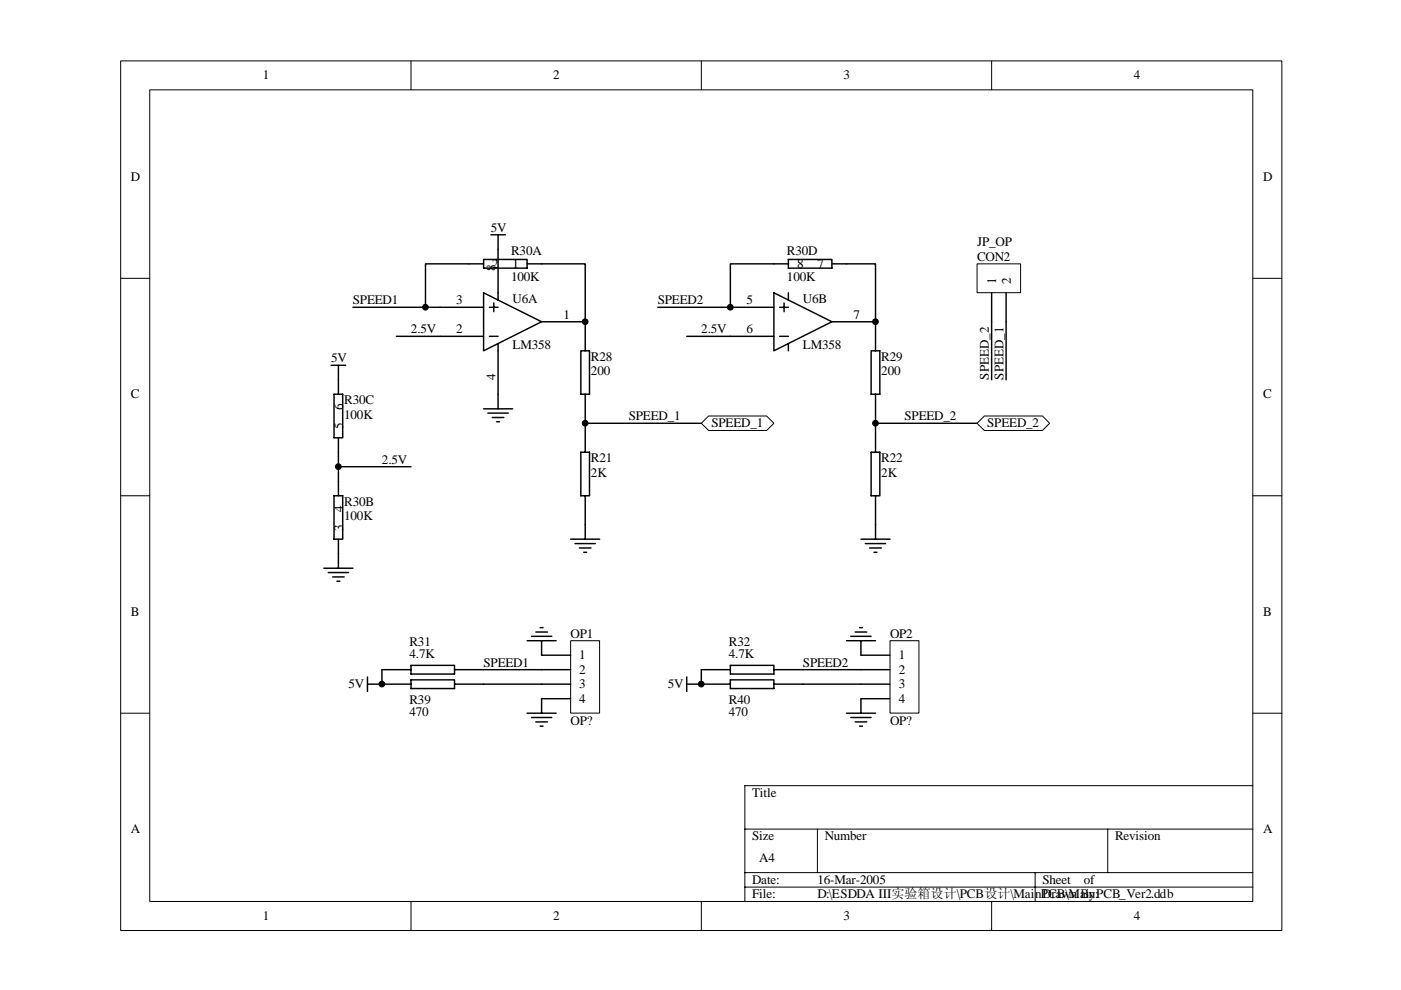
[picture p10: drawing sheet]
<svg xmlns="http://www.w3.org/2000/svg" width="297mm" height="210mm" viewBox="0 0 297 210" stroke-linecap="round" stroke-linejoin="round" font-family="sans-serif">
<g fill="none" stroke="#000" stroke-width=".21">
<path d="M25.6 12.9h246.2v184.4h-246.2zM31.7 19h233.9v172.1h-233.9zM87.1 12.9v6.1M148.7 12.9v6.1M210.2 12.9v6.1M25.6 59h6.1M265.6 59h6.2M25.6 105.1h6.1M265.6 105.1h6.2M25.6 151.2h6.1M265.6 151.2h6.2M157.9 175.8h107.7"/>
<path d="M173.3 175.8v9.2M234.9 175.8v9.2M265.6 166.6h-107.7v24.6M87.1 191.2v6.1M148.7 191.2v6.1M157.9 185h107.7M157.9 188.1h107.7M210.2 191.2v6.1M219.5 185v6.2"/>
</g>
<g fill="none" stroke="#000" stroke-width=".31">
<path d="M111.8 135.8h6.1M112.7 134.9h4.3M113.6 134h2.5M114.5 133.1h.6M114.8 135.8v3.1M77.9 143.5v3.1M77.9 145.1h9.2M81 142h6.1M87.1 141.1h9.3v1.8h-9.3zM87.1 144.1h9.3v1.9h-9.3zM96.4 145.1h6.1M96.4 142h6.1"/>
<path d="M111.8 151.2h6.1M112.7 152.1h4.3M113.6 153.1h2.5M114.5 154h.6M114.8 148.1v3.1"/>
</g>
<path d="M207.2 56h9.2v6.1h-9.2z" fill="#fff"/>
<path d="M207.2 55.9h9.2v6.2h-9.2z" fill="none" stroke="#000" stroke-width=".21"/>
<g fill="none" stroke="#000" stroke-width=".31">
<path d="M104.1 49.8h3M105.6 49.8v13.8M74.8 65.2h27.7M93.3 71.3h9.2M102.5 62.1l12.3 6.1-12.3 6.2zM103.8 65.2h1.8M103.8 71.3h1.8M104.7 64.2v1.9M105.6 72.8v13.9M114.8 68.2h9.3M139.5 65.2h24.6M154.9 71.3h9.2"/>
<path d="M164.1 62.1l12.3 6.1-12.3 6.2zM165.3 65.2h1.8M165.3 71.3h1.8M166.2 64.2v1.9M167.1 62.1v1.5M167.1 72.8v1.6M176.4 68.2h9.2M210.2 62.1v18.4M213.3 62.1v6.1M102.5 86.7h6.2M103.4 87.6h4.4M104.4 88.5h2.4"/>
<path d="M105.3 89.4h.6"/>
</g>
<g fill="#fff" stroke="#000" stroke-width=".21">
<path d="M148.7 89.7l1.5-1.5h12.3l1.6 1.5-1.6 1.6h-12.3z" fill-rule="evenodd"/>
<path d="M207.2 89.7l1.5-1.5h12.3l1.5 1.5-1.5 1.6h-12.3z" fill-rule="evenodd"/>
</g>
<g fill="none" stroke="#000" stroke-width=".31">
<path d="M102.5 55h9.3v1.9h-9.3zM102.5 55.9h-12.3v9.3M111.8 55.9h3M167.1 55h9.3v1.9h-9.3zM167.1 55.9h-12.2v9.3M176.4 55.9h9.2v18.5M70.2 77.4h3.1M71.8 77.4v6.2M84 71.3h9.3M123.1 74.4h1.9v9.2h-1.9zM124.1 68.2v6.2M145.6 71.3h9.3"/>
<path d="M184.7 74.4h1.8v9.2h-1.8zM213.3 68.2v12.3M70.8 83.6h1.9v9.2h-1.9zM71.8 92.8v12.3M71.8 99h15.3M123.1 95.9h1.9v9.2h-1.9zM124.1 83.6v12.3M124.1 89.7h24.6M184.7 95.9h1.8v9.2h-1.8zM185.6 83.6v12.3M185.6 89.7h21.6M70.8 105.1h1.9v9.2h-1.9z"/>
<path d="M71.8 114.3v6.2M121 114.3h6.1M121.9 115.3h4.3M122.8 116.2h2.5M123.8 117.1h.6M124.1 105.1v9.2M182.5 114.3h6.2M183.5 115.3h4.3M184.4 116.2h2.5M185.3 117.1h.6M185.6 105.1v9.2M68.7 120.5h6.1"/>
<path d="M69.6 121.4h4.3M70.5 122.3h2.5M71.4 123.2h.6"/>
</g>
<path d="M121 135.9h6.1v15.3h-6.1z" fill="#fff"/>
<path d="M121 135.8h6.1v15.4h-6.1z" fill="none" stroke="#000" stroke-width=".21"/>
<g fill="none" stroke="#000" stroke-width=".31">
<path d="M114.8 138.9h6.2M179.5 135.8h6.1M180.4 134.9h4.3M181.3 134h2.5M182.2 133.1h.7M182.5 135.8v3.1M81 142v3.1M102.5 142h18.5M102.5 145.1h18.5M114.8 148.1h6.2M145.6 145.1h9.3M145.6 143.5v3.1"/>
<path d="M148.7 142h6.2M154.9 141.1h9.2v1.8h-9.2zM154.9 144.1h9.2v1.9h-9.2zM164.1 142h6.1M164.1 145.1h6.1M179.5 151.2h6.1M180.4 152.1h4.3M181.3 153.1h2.5M182.2 154h.7M182.5 148.1v3.1"/>
</g>
<path d="M188.7 135.9h6.1v15.3h-6.1z" fill="#fff"/>
<path d="M188.7 135.8h6.1v15.4h-6.1z" fill="none" stroke="#000" stroke-width=".21"/>
<path d="M114.8 55.9h9.3v12.3M182.5 138.9h6.2M148.7 142v3.1M170.2 142h18.5M170.2 145.1h18.5M182.5 148.1h6.2" fill="none" stroke="#000" stroke-width=".31"/>
<g fill="#000" stroke="#000" stroke-width=".21">
<circle cx="90.2" cy="65.1" r=".61"/>
<circle cx="124.1" cy="68.2" r=".61"/>
<circle cx="154.8" cy="65.1" r=".61"/>
<circle cx="185.6" cy="68.2" r=".61"/>
<circle cx="71.7" cy="98.9" r=".61"/>
<circle cx="124.1" cy="89.7" r=".61"/>
<circle cx="185.6" cy="89.7" r=".61"/>
<circle cx="81" cy="145" r=".61"/>
<circle cx="148.7" cy="145" r=".61"/>
</g>
<g font-size="2.8">
<text x="55.7" y="16.8">1</text>
<text x="117.3" y="16.8">2</text>
<text x="178.9" y="16.8">3</text>
<text x="240.4" y="16.8">4</text>
<text x="27.7" y="38.4">D</text>
<text x="267.8" y="38.4">D</text>
<text x="104.1" y="49.1">5V</text>
<text x="207.2" y="52.2">JP_OP</text>
<text x="104.4" y="56.8">2</text>
<text x="105" y="57.5" transform="rotate(-90 105 57.5)">8</text>
<text x="108.4" y="54">R30A</text>
<text x="108.4" y="59.6">100K</text>
<text x="108.7" y="56.8">1</text>
<text x="166.9" y="54">R30D</text>
<text x="166.9" y="59.6">100K</text>
<text x="169" y="56.8">8</text>
<text x="173.3" y="56.8">7</text>
<text x="207.2" y="55.3">CON2</text>
<text x="74.8" y="64.5">SPEED1</text>
<text x="96.7" y="64.5">3</text>
<text x="108.7" y="64.2">U6A</text>
<text x="139.5" y="64.5">SPEED2</text>
<text x="158.2" y="64.5">5</text>
<text x="170.2" y="64.2">U6B</text>
<text x="211.2" y="60.2" transform="rotate(-90 211.2 60.2)">1</text>
<text x="214.3" y="60.2" transform="rotate(-90 214.3 60.2)">2</text>
<text x="87.1" y="70.6">2.5V</text>
<text x="96.7" y="70.6">2</text>
<text x="119.5" y="67.6">1</text>
<text x="148.7" y="70.6">2.5V</text>
<text x="158.2" y="70.6">6</text>
<text x="181" y="67.6">7</text>
<text x="70.2" y="76.8">5V</text>
<text x="108.7" y="74">LM358</text>
<text x="125.3" y="76.5">R28</text>
<text x="170.2" y="74">LM358</text>
<text x="186.9" y="76.5">R29</text>
<text x="105" y="80.5" transform="rotate(-90 105 80.5)">4</text>
<text x="125.3" y="79.5">200</text>
<text x="186.9" y="79.5">200</text>
<text x="209.7" y="80.5" transform="rotate(-90 209.7 80.5)">SPEED_2</text>
<text x="212.8" y="80.5" transform="rotate(-90 212.8 80.5)">SPEED_1</text>
<text x="27.7" y="84.5">C</text>
<text x="72.7" y="87" transform="rotate(-90 72.7 87)">6</text>
<text x="73" y="85.7">R30C</text>
<text x="73" y="88.8">100K</text>
<text x="133.3" y="89.1">SPEED_1</text>
<text x="191.8" y="89.1">SPEED_2</text>
<text x="267.8" y="84.5">C</text>
<text x="72.7" y="91" transform="rotate(-90 72.7 91)">5</text>
<text x="150.9" y="90.6">SPEED_1</text>
<text x="209.3" y="90.6">SPEED_2</text>
<text x="81" y="98.3">2.5V</text>
<text x="125.3" y="98">R21</text>
<text x="125.3" y="101.1">2K</text>
<text x="186.9" y="98">R22</text>
<text x="186.9" y="101.1">2K</text>
<text x="73" y="107.2">R30B</text>
<text x="72.7" y="112.5" transform="rotate(-90 72.7 112.5)">3</text>
<text x="72.7" y="108.5" transform="rotate(-90 72.7 108.5)">4</text>
<text x="73" y="110.3">100K</text>
<text x="27.7" y="130.6">B</text>
<text x="267.8" y="130.6">B</text>
<text x="86.8" y="137">R31</text>
<text x="121" y="135.2">OP1</text>
<text x="154.5" y="137">R32</text>
<text x="188.7" y="135.2">OP2</text>
<text x="86.8" y="139.5">4.7K</text>
<text x="102.5" y="141.3">SPEED1</text>
<text x="122.8" y="139.8">1</text>
<text x="122.8" y="142.9">2</text>
<text x="154.5" y="139.5">4.7K</text>
<text x="170.2" y="141.3">SPEED2</text>
<text x="190.5" y="139.8">1</text>
<text x="190.5" y="142.9">2</text>
<text x="73.9" y="145.9">5V</text>
<text x="86.8" y="149.3">R39</text>
<text x="122.8" y="145.9">3</text>
<text x="122.8" y="149">4</text>
<text x="141.6" y="145.9">5V</text>
<text x="154.5" y="149.3">R40</text>
<text x="190.5" y="145.9">3</text>
<text x="190.5" y="149">4</text>
<text x="86.8" y="151.8">470</text>
<text x="121" y="153.6">OP?</text>
<text x="154.5" y="151.8">470</text>
<text x="188.7" y="153.6">OP?</text>
<text x="159.5" y="169">Title</text>
<text x="27.7" y="176.7">A</text>
<text x="159.5" y="178.2">Size</text>
<text x="174.9" y="178.2">Number</text>
<text x="236.4" y="178.2">Revision</text>
<text x="267.8" y="176.7">A</text>
<text x="161" y="182.8">A4</text>
<text x="159.5" y="187.4">Date:</text>
<text x="159.5" y="190.5">File:</text>
<text x="173.3" y="190.5">D:\ESDDA III实验箱设计\PCB设计\MainPCB\MainPCB_Ver2.ddb</text>
<text x="173.3" y="187.4">16-Mar-2005</text>
<text x="221" y="190.5">Drawn By:</text>
<text x="221" y="187.4">Sheet</text>
<text x="229.8" y="187.4">of</text>
<text x="55.7" y="195.1">1</text>
<text x="117.3" y="195.1">2</text>
<text x="178.9" y="195.1">3</text>
<text x="240.4" y="195.1">4</text>
</g>
</svg>
